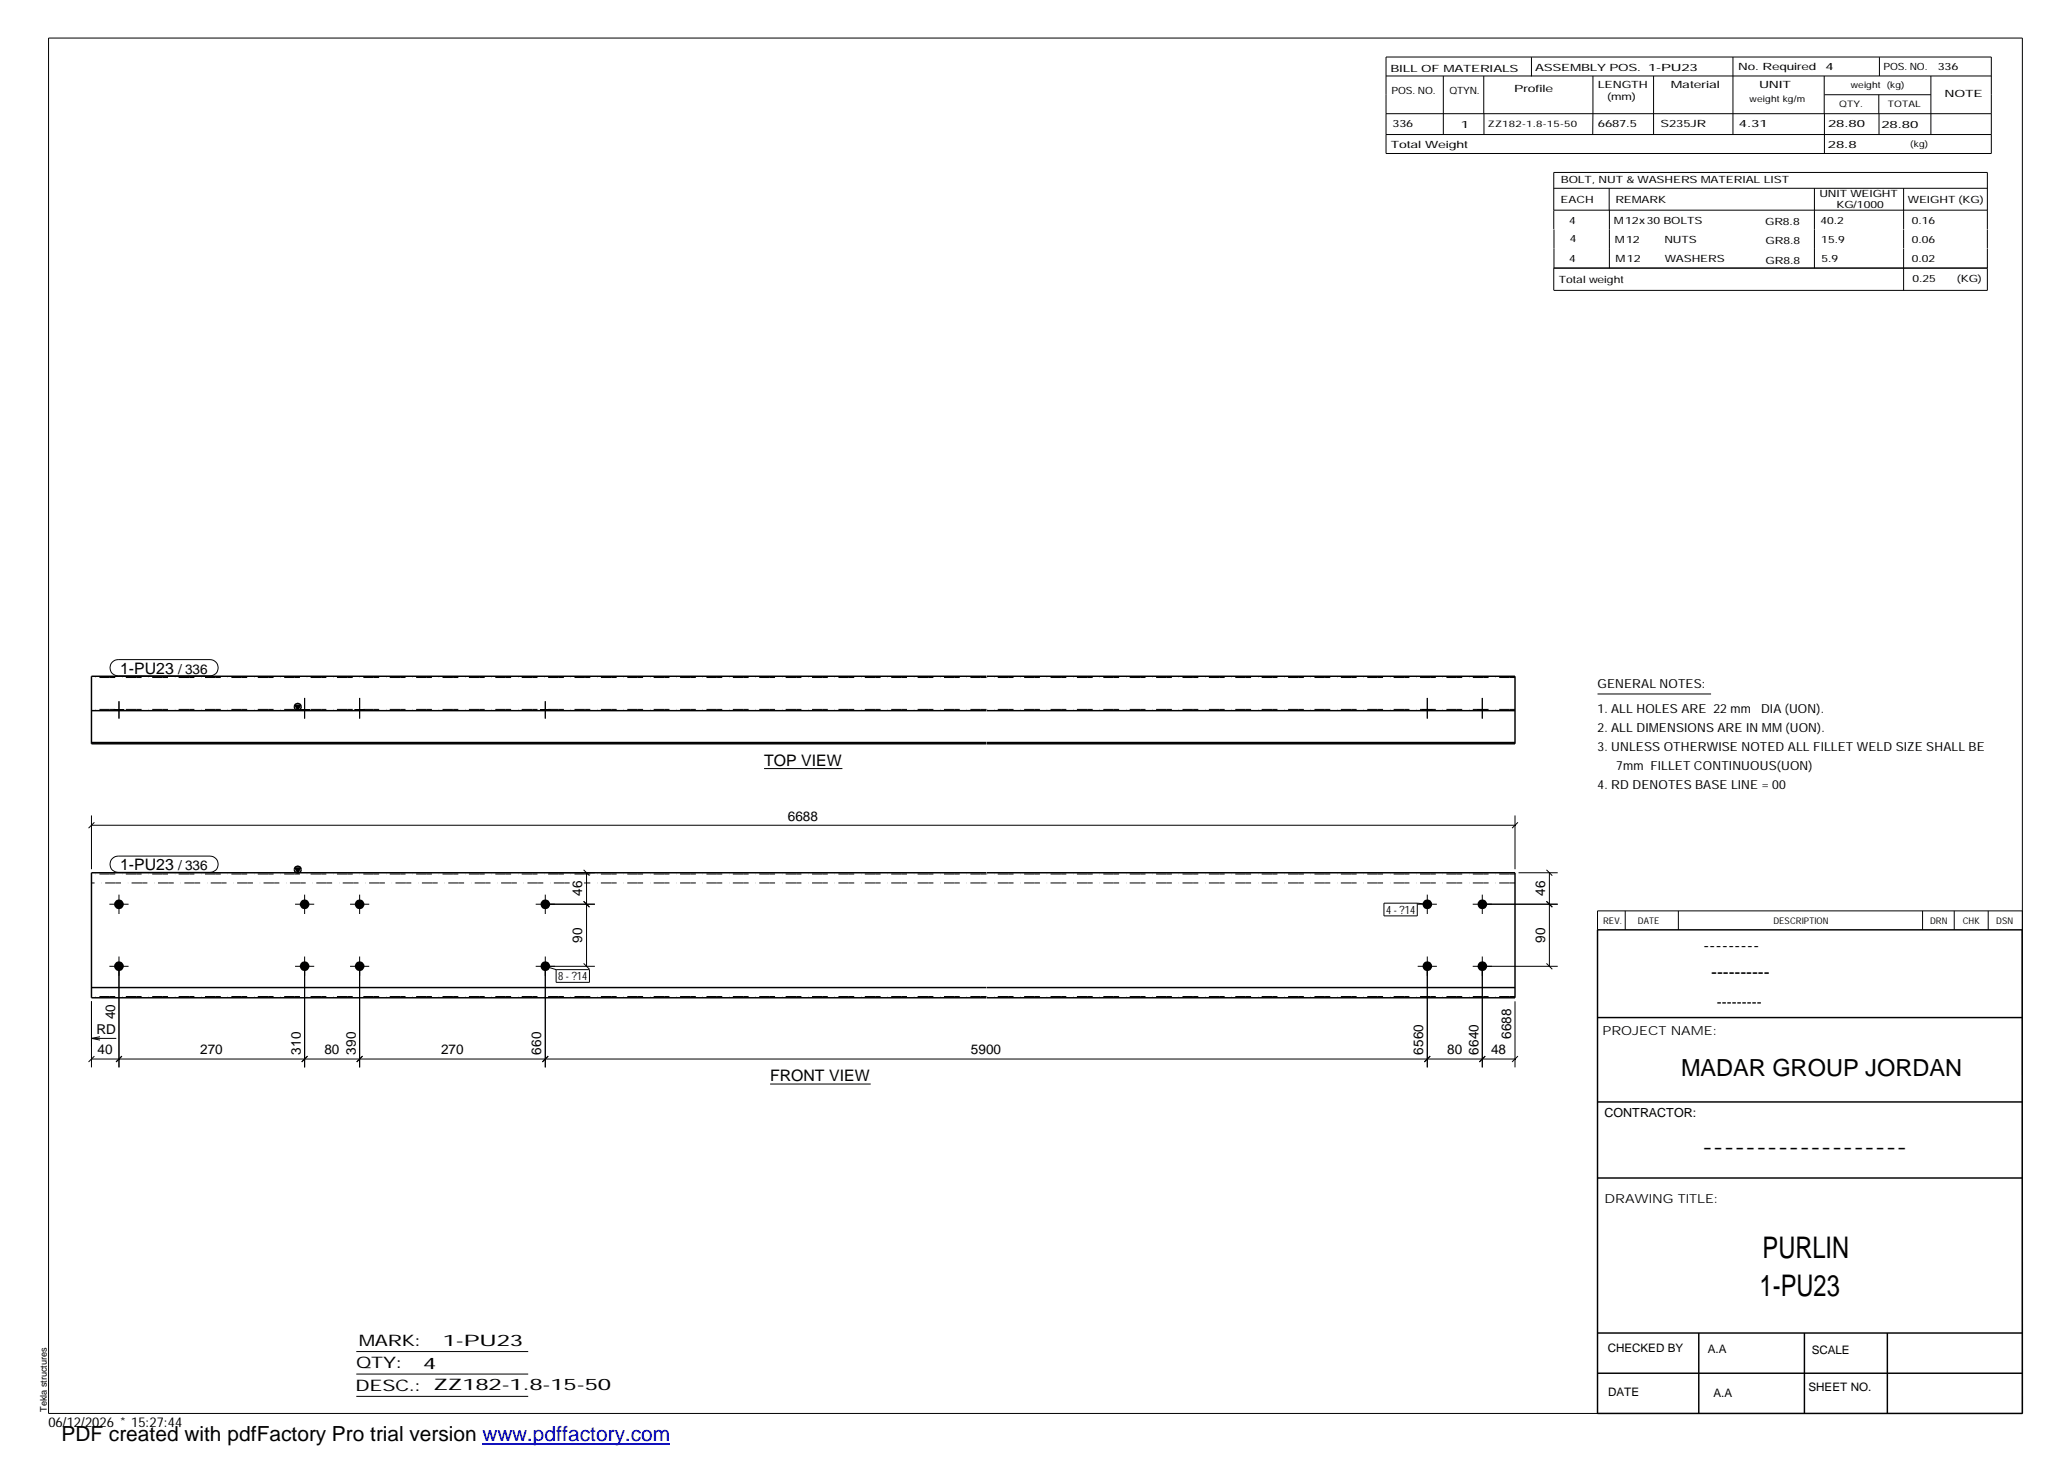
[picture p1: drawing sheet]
<svg xmlns="http://www.w3.org/2000/svg" width="420mm" height="297mm" viewBox="0 0 420 297" stroke-linecap="round" stroke-linejoin="round" font-family="sans-serif">
<g fill="#000">
<path d="M59.9 143.3h1.1l-.5 1zM59.9 176.3h1.1l-.5 1z"/>
<path d="M23.2 144.1h1.9v.3h-1.9z" fill-rule="evenodd"/>
<path d="M23.2 144.1h1.9v.3h-1.9z" fill-rule="evenodd"/>
<path d="M60.9 144.1h2v.3h-2z" fill-rule="evenodd"/>
<path d="M60.9 144.1h2v.3h-2z" fill-rule="evenodd"/>
<path d="M72.1 144.1h1.9v.3h-1.9z" fill-rule="evenodd"/>
<path d="M72.1 144.1h1.9v.3h-1.9z" fill-rule="evenodd"/>
<path d="M109.8 144.1h2v.3h-2z" fill-rule="evenodd"/>
<path d="M109.8 144.1h2v.3h-2z" fill-rule="evenodd"/>
<path d="M289 144.1h2v.3h-2z" fill-rule="evenodd"/>
<path d="M289 144.1h2v.3h-2z" fill-rule="evenodd"/>
<path d="M300.2 144.1h1.9v.3h-1.9z" fill-rule="evenodd"/>
<path d="M300.2 144.1h1.9v.3h-1.9z" fill-rule="evenodd"/>
<circle cx="24.2" cy="183.7" r=".97"/>
<circle cx="24.2" cy="196.3" r=".97"/>
<circle cx="61.9" cy="183.7" r=".97"/>
<circle cx="61.9" cy="196.3" r=".97"/>
<circle cx="73.1" cy="183.7" r=".97"/>
<circle cx="73.1" cy="196.3" r=".97"/>
<circle cx="110.8" cy="183.7" r=".99"/>
<circle cx="110.8" cy="196.3" r=".99"/>
<circle cx="290" cy="183.7" r=".99"/>
<circle cx="290" cy="196.3" r=".99"/>
<circle cx="301.2" cy="183.7" r=".99"/>
<circle cx="301.2" cy="196.3" r=".99"/>
</g>
<g fill="none" stroke="#000" stroke-width=".2">
<path d="M9.9 7.7h401v279.5h-401zM281.6 11.6h123v19.6h-123zM281.6 15.4h123M293.2 15.4v11.9M301.5 15.4v7.7M311.1 11.6v3.9M323.6 15.4v11.9M336 15.4v11.9M352.1 11.6v15.7M370.6 15.4v7.7M370.7 19.2h21.6M381.7 19.2v3.9"/>
<path d="M381.8 11.6v3.8M392.3 15.4v11.9M281.6 23.1h123M281.6 27.3h123M301.5 23.1v4.2M315.7 38.3h88.1M326.9 38.3v4.4M368.6 38.3v16.2M370.7 23.1v8.1M381.8 23.1v4.2M386.8 38.3v8.3M315.7 42.7h88.1"/>
<path d="M315.7 46.6v-11.6h88.1v11.6M315.7 46.6v7.9M327 42.7v11.8M386.8 46.6v3.9M386.8 50.6v8.4M403.8 46.6v3.9M403.8 50.6v8.4h-88.1M403.8 54.5h-88.1v4.5M22.8 134.5l.6-.4 .6-.1h18.7a1.65 1.65 0 0 1 1.6 1.7 1.65 1.65 0 0 1-1.6 1.6h-18.7a1.65 1.65 0 0 1-1.5-1 1.65 1.65 0 0 1 .3-1.8zM23.2 144.1v.3M24.2 142.5v3.5M25.1 144.1v.3"/>
<path d="M60.9 144.1v.3M61.9 141.8v4.2M62.9 144.1v.3M72.1 144.1v.3M73.1 141.8v4.2M74 144.1v.3M109.8 144.1v.3M110.8 142.5v3.5M111.8 144.1v.3M155.2 156.2h16M289 144.1v.3M290 141.8v4.2"/>
<path d="M291 144.1v.3M300.2 144.1v.3M301.2 141.8v4.2M302.1 144.1v.3M324.6 141h23M18.6 167.7h289.2M18.6 165.7v10.9M19.2 167.1l-1.2 1.2M22.8 174.4l.6-.3 .6-.2h18.7a1.65 1.65 0 0 1 1.6 1.7 1.65 1.65 0 0 1-1.6 1.6h-18.7a1.65 1.65 0 0 1-1.5-1 1.65 1.65 0 0 1 .3-1.8zM111.5 177.3h9.4M118.6 176.7l1.2 1.2M119.2 177.3v19"/>
<path d="M307.8 165.7v10.9M308.4 167.1l-1.2 1.2M308.5 177.3h8M314.2 176.7l1.2 1.2M314.8 177.3v19M22.2 196.3h3.9M22.2 183.7h3.9M24.2 181.8v3.9M24.2 194.3v22.6M59.9 196.3h3.9M59.9 183.7h3.9M61.9 181.8v3.9"/>
<path d="M61.9 194.3v22.6M71.1 196.3h3.9M71.1 183.7h3.9M73.1 181.8v3.9M73.1 194.3v22.6M108.8 196.3h12.1M108.8 183.7h12.1M110.8 181.8v3.9M110.8 194.3v22.6M110.8 196.3l2.2 .7M113 197h6.8v2.6h-6.8zM118.6 195.7l1.2 1.2"/>
<path d="M118.6 183.1l1.2 1.2M281.2 183.5h6.8v2.6h-6.8zM288 183.5l2 .2M288 196.3h3.9M288 183.7h3.9M290 181.8v3.9M290 194.3v22.6M299.2 196.3h17.3M299.2 183.7h17.3M301.2 181.8v3.9M301.2 194.3v22.6M314.2 195.7l1.2 1.2"/>
<path d="M314.2 183.1l1.2 1.2M330.2 185.1v3.8M341 185.1v3.8M390.6 185.1v3.8M397 185.1v3.8M403.9 185.1v3.8M410.9 185.1h-86.3v3.8M18.6 203.4v13.5M18.6 215.2h289.2M18.6 211l1.7 .3M18.6 211h5M19.2 214.6l-1.2 1.2"/>
<path d="M20.3 210.6l-1.7 .4M24.8 214.6l-1.2 1.2M62.5 214.6l-1.2 1.2M73.7 214.6l-1.2 1.2M111.4 214.6l-1.2 1.2M290.6 214.6l-1.2 1.2M301.8 214.6l-1.2 1.2M307.8 203.4v13.5M308.4 214.6l-1.2 1.2M156.5 220.2h20.4M72.4 274.6h34.9M72.4 279.2h34.9"/>
<path d="M72.4 283.7h34.9"/>
</g>
<g fill="none" stroke="#000" stroke-width=".3">
<path d="M200.4 137.4h-181.8v13.7h181.8M200.4 137.4h107.4v13.7h-107.4M18.6 150.9h181.8M18.6 144.4h181.8M59.9 143.3h1.1l-.5 1zM200.4 150.9h107.4M200.4 144.4h107.4M59.9 176.3h1.1l-.5 1zM200.4 177.3h-181.8v25.4h181.8M200.4 177.3h107.4v25.4h-107.4M324.6 188.9h86.2l.1 98.3h-86.3zM18.6 200.6h181.8"/>
<path d="M200.4 200.6h107.4M324.6 206.7h86.3M324.6 239.3h86.3M324.6 223.9h86.3M324.6 270.8h86.3M324.6 279h86.3M345.1 270.8v16.4M366.6 270.8v16.4M383.5 270.8v16.4"/>
<circle cx="60.5" cy="143.6" r=".7"/>
<circle cx="60.5" cy="176.7" r=".68"/>
</g>
<path d="M200.4 137.7h-181.8M307.8 137.7h-107.4M200.4 144.1h-181.8M307.8 144.1h-107.4M115.7 179.4h-97.1M200.4 179.4h-81.7M200.4 177.6h-181.8M307.8 179.4h-107.4M307.8 177.6h-107.4M200.4 202.5h-181.8M307.8 202.5h-107.4" fill="none" stroke="#000" stroke-width=".2" stroke-dasharray="1.1 0 2.1 .7 0 1.4" stroke-linecap="butt"/>
<path d="M98 293.3h38.2" fill="none" stroke="#00f" stroke-width=".3"/>
<g font-size="6.1">
<text x="358.1" y="255.5">PURLIN</text>
<text x="357.5" y="263.3">1-PU23</text>
</g>
<text font-size="4.8" x="341.5" y="218.6">MADAR GROUP JORDAN</text>
<text font-size="4.2" x="12.5" y="292.7">PDF created with pdfFactory Pro trial version www.pdffactory.com</text>
<g font-size="3.6">
<text x="346.1" y="193.2">---------</text>
<text x="347.7" y="198.6">----------</text>
<text x="345.8" y="234.2">-------------------</text>
</g>
<g font-size="3.2">
<text x="24.4" y="136.9">1-PU23</text>
<text x="155.2" y="155.6">TOP VIEW</text>
<text x="24.4" y="176.8">1-PU23</text>
<text x="156.5" y="219.7">FRONT VIEW</text>
<text x="72.9" y="273.5">MARK:</text>
<text x="90" y="273.5">1-PU23</text>
<text x="72.4" y="278">QTY:</text>
<text x="86" y="278.1">4</text>
<text x="72.2" y="282.6">DESC.:</text>
<text x="88.1" y="282.4">ZZ182-1.8-15-50</text>
</g>
<text font-size="3" x="348.8" y="204.5">---------</text>
<g font-size="2.8">
<text x="36.2" y="136.9">/ 336</text>
<text x="160.1" y="166.7">6688</text>
<text x="36.2" y="176.8">/ 336</text>
<text x="118.3" y="182.1" transform="rotate(-90 118.3 182.1)">46</text>
<text x="313.9" y="182.1" transform="rotate(-90 313.9 182.1)">46</text>
<text x="118.3" y="191.6" transform="rotate(-90 118.3 191.6)">90</text>
<text x="313.9" y="191.6" transform="rotate(-90 313.9 191.6)">90</text>
<text x="23.4" y="207.1" transform="rotate(-90 23.4 207.1)">40</text>
<text x="19.6" y="210.1">RD</text>
<text x="19.8" y="214.2">40</text>
<text x="40.7" y="214.2">270</text>
<text x="61.1" y="214.3" transform="rotate(-90 61.1 214.3)">310</text>
<text x="65.9" y="214.2">80</text>
<text x="72.3" y="214.3" transform="rotate(-90 72.3 214.3)">390</text>
<text x="89.6" y="214.2">270</text>
<text x="110" y="214.3" transform="rotate(-90 110 214.3)">660</text>
<text x="197.3" y="214.2">5900</text>
<text x="289.2" y="214.3" transform="rotate(-90 289.2 214.3)">6560</text>
<text x="294" y="214.2">80</text>
<text x="300.4" y="214.3" transform="rotate(-90 300.4 214.3)">6640</text>
<text x="302.9" y="214.2">48</text>
<text x="307" y="211.1" transform="rotate(-90 307 211.1)">6688</text>
<text x="9.8" y="290">06/12/2026 * 15:27:44</text>
</g>
<g font-size="2.5">
<text x="324.6" y="139.9">GENERAL NOTES:</text>
<text x="324.6" y="148.7">2. ALL DIMENSIONS ARE IN MM (UON).</text>
<text x="324.6" y="144.9">1. ALL HOLES ARE 22 mm</text>
<text x="357.8" y="144.9">DIA (UON).</text>
<text x="324.6" y="152.5">3. UNLESS OTHERWISE NOTED ALL FILLET WELD SIZE SHALL BE</text>
<text x="324.6" y="160.2">4. RD DENOTES BASE LINE = 00</text>
<text x="328.4" y="156.4">7mm FILLET CONTINUOUS(UON)</text>
<text x="325.6" y="210.3">PROJECT NAME:</text>
<text x="326" y="226.9">CONTRACTOR:</text>
<text x="326" y="244.4">DRAWING TITLE:</text>
</g>
<g font-size="2.4">
<text x="326.7" y="274.7">CHECKED BY</text>
<text x="347" y="275">A.A</text>
<text x="368.1" y="275.1">SCALE</text>
<text x="326.7" y="283.6">DATE</text>
<text x="348.1" y="283.9">A.A</text>
<text x="367.5" y="282.6">SHEET NO.</text>
</g>
<g font-size="2.3">
<text x="281.6" y="185.7">4 - ?14</text>
<text x="113.4" y="199.2">8 - ?14</text>
</g>
<g font-size="2">
<text x="282.5" y="14.6">BILL OF MATERIALS</text>
<text x="311.9" y="14.4">ASSEMBLY POS.</text>
<text x="324.6" y="17.9">LENGTH</text>
<text x="334.9" y="14.4">1-PU23</text>
<text x="339.5" y="17.9">Material</text>
<text x="353.1" y="14.2">No. Required</text>
<text x="357.4" y="17.9">UNIT</text>
<text x="370.9" y="14.2">4</text>
<text x="382.7" y="14.2">POS. NO.</text>
<text x="393.7" y="14.3">336</text>
<text x="282.7" y="19.1">POS. NO.</text>
<text x="294.5" y="19">QTYN.</text>
<text x="307.6" y="18.7">Profile</text>
<text x="326.5" y="20.4">(mm)</text>
<text x="395.1" y="19.6">NOTE</text>
<text x="282.9" y="25.8">336</text>
<text x="296.8" y="26">1</text>
<text x="324.7" y="25.9">6687.5</text>
<text x="337.4" y="25.9">S235JR</text>
<text x="353.3" y="25.9">4.31</text>
<text x="371.4" y="25.9">28.80</text>
<text x="382.3" y="25.9">28.80</text>
<text x="282.6" y="30.1">Total Weight</text>
<text x="371.4" y="30">28.8</text>
<text x="317.1" y="41.3">EACH</text>
<text x="317.1" y="37.2">BOLT, NUT &amp; WASHERS MATERIAL LIST</text>
<text x="328.2" y="41.3">REMARK</text>
<text x="369.7" y="40.1">UNIT WEIGHT</text>
<text x="387.6" y="41.2">WEIGHT (KG)</text>
<text x="318.8" y="45.4">4</text>
<text x="327.9" y="45.6">M12x30 BOLTS</text>
<text x="358.6" y="45.6">GR8.8</text>
<text x="369.9" y="45.5">40.2</text>
<text x="373.1" y="42.2">KG/1000</text>
<text x="388.4" y="45.5">0.16</text>
<text x="318.8" y="53.3">4</text>
<text x="318.9" y="49.2">4</text>
<text x="328.1" y="49.3">M12</text>
<text x="328.3" y="53.3">M12</text>
<text x="338.2" y="49.4">NUTS</text>
<text x="338.2" y="53.3">WASHERS</text>
<text x="358.7" y="49.6">GR8.8</text>
<text x="358.7" y="53.5">GR8.8</text>
<text x="370" y="49.3">15.9</text>
<text x="370.1" y="53.2">5.9</text>
<text x="388.4" y="49.4">0.06</text>
<text x="388.4" y="53.3">0.02</text>
<text x="316.7" y="57.5">Total weight</text>
<text x="388.6" y="57.3">0.25</text>
<text x="397.6" y="57.3">(KG)</text>
</g>
<g font-size="1.9">
<text x="325.7" y="187.8">REV.</text>
<text x="332.8" y="187.6">DATE</text>
<text x="360.3" y="187.7">DESCRIPTION</text>
<text x="392.1" y="187.6">DRN</text>
<text x="398.8" y="187.6">CHK</text>
<text x="405.6" y="187.7">DSN</text>
<text x="9.5" y="286.8" transform="rotate(-90 9.5 286.8)">Tekla structures</text>
</g>
<g font-size="1.8">
<text x="376" y="17.9">weight (kg)</text>
<text x="355.5" y="20.7">weight kg/m</text>
<text x="373.6" y="21.7">QTY.</text>
<text x="383.5" y="21.8">TOTAL</text>
<text x="302.3" y="25.9">ZZ182-1.8-15-50</text>
<text x="388.1" y="29.8">(kg)</text>
</g>
</svg>
